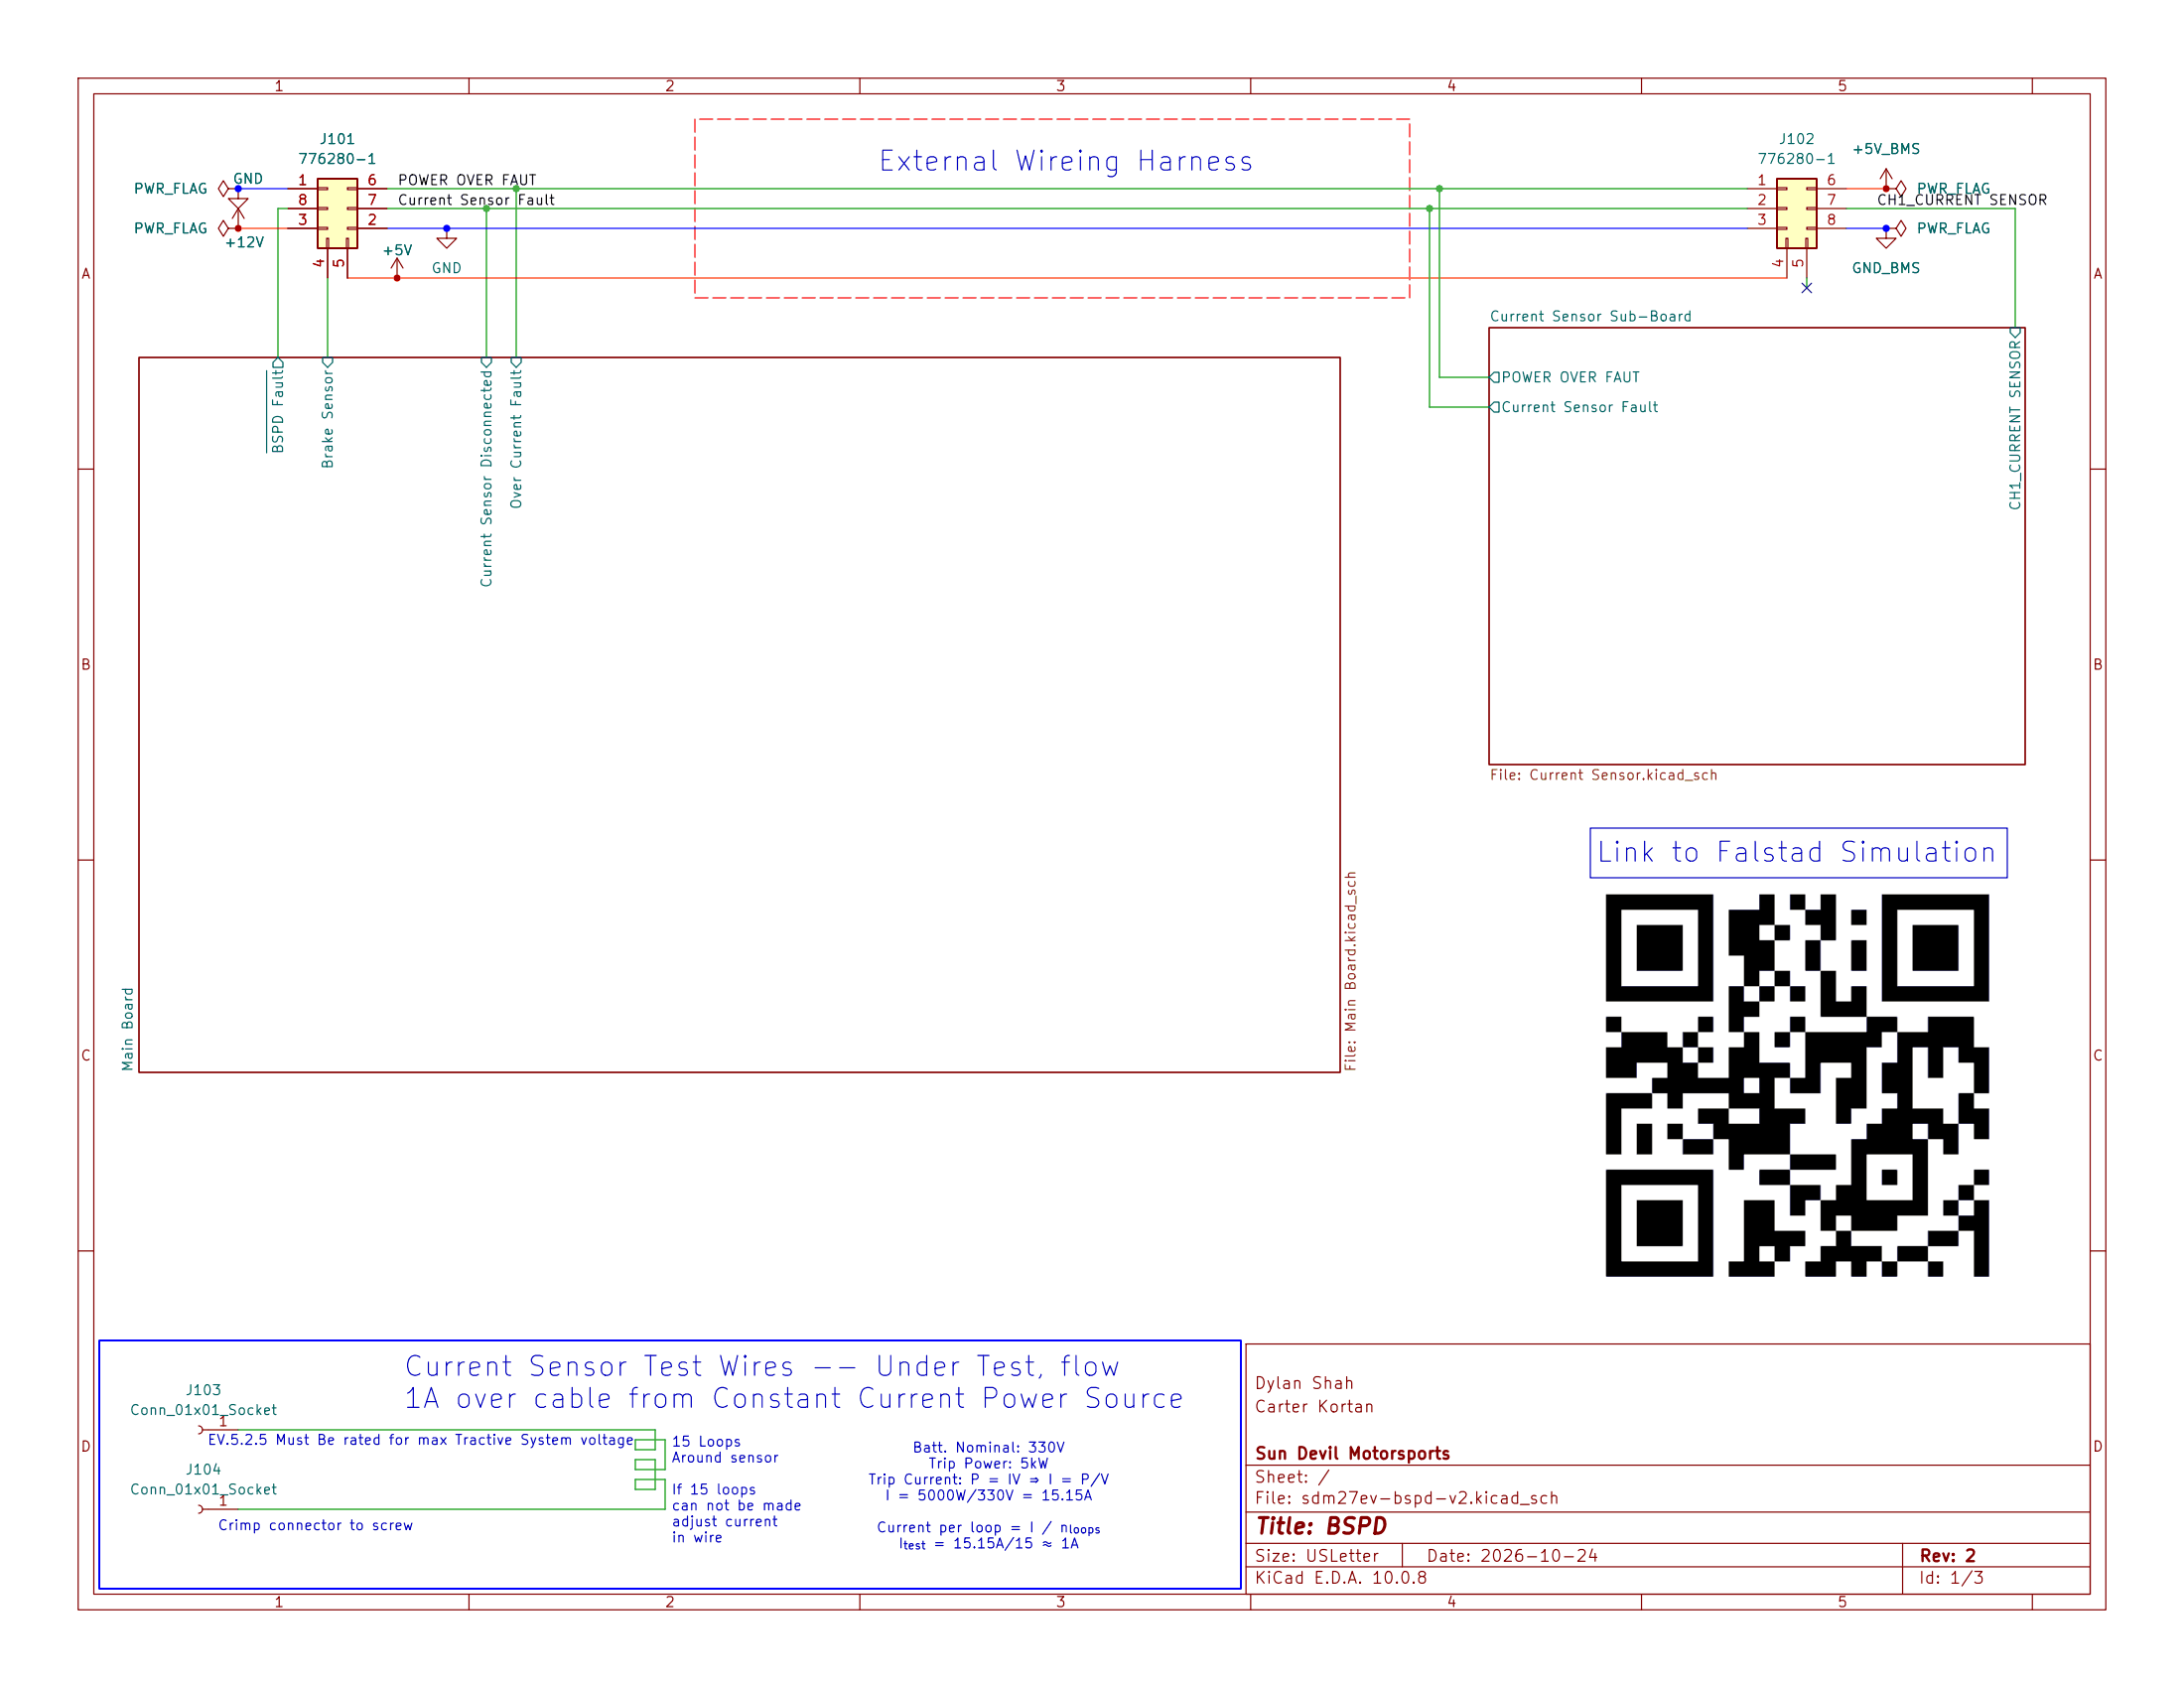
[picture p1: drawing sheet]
(kicad_sch
 (version 20260306)
 (generator "eeschema")
 (generator_version "10.0")
 (paper "USLetter")
 (title_block
  (title "BSPD")
  (date "2026-10-24")
  (rev "2")
  (company "Sun Devil Motorsports")
  (comment 2 "Carter Kortan")
  (comment 3 "Dylan Shah"))
 (lib_symbols
  (symbol "776280-1_1"
   (pin_names (hide yes)) (exclude_from_sim no) (in_bom yes) (on_board yes)
   (in_pos_files yes)
   (duplicate_pin_numbers_are_jumpers no)
   (property "Reference" "J101" (at 6.35 6.35 0) (show_name no) (do_not_autoplace no) (effects (font (size 1.27 1.27))))
   (property "Value" "776280-1" (at 6.35 3.81 0) (show_name no) (do_not_autoplace no) (effects (font (size 1.27 1.27))))
   (property "Footprint" "SDM_MiscFootprint:776280-1" (at 16.51 -94.92 0) (show_name no) (do_not_autoplace no) (hide yes) (effects (font (size 1.27 1.27)) (justify left top)))
   (property "Datasheet" "https://www.te.com/commerce/DocumentDelivery/DDEController?Action=srchrtrv&DocNm=1-1773979-2&DocType=Data%20Sheet&DocLang=English&PartCntxt=776280-1&DocFormat=pdf" (at 16.51 -194.92 0) (show_name no) (do_not_autoplace no) (hide yes) (effects (font (size 1.27 1.27)) (justify left top)))
   (property "Description" "Body Features: Primary Product Color Black | Connector & Keying Code 1 | Configuration Features: Number of Positions 8 | Number of Rows 3 | PCB Mount Orientation Right Angle | Contact Features: Contact Type Pin | Contact Current Rating (Max) 8 AMP | Contact Mating Area Plating Material Tin | Housing Features: Centerline (Pitch) .157 INCH | Centerline (Pitch) 4 MM | Industry Standards: UL Flammability Rating UL 94V-0 | Mechanical Attachment: Connector Mounting Type Board Mount | PCB Mount Alignment With | PC" (at -1.524 4.826 0) (show_name no) (do_not_autoplace no) (hide yes) (effects (font (size 1.27 1.27))))
   (property "Height" "" (at 16.51 -394.92 0) (show_name no) (do_not_autoplace no) (hide yes) (effects (font (size 1.27 1.27)) (justify left top)))
   (property "Mouser Part Number" "571-776280-1" (at 16.51 -494.92 0) (show_name no) (do_not_autoplace no) (hide yes) (effects (font (size 1.27 1.27)) (justify left top)))
   (property "Mouser Price/Stock" "https://www.mouser.co.uk/ProductDetail/TE-Connectivity/776280-1?qs=tLAa1RwIH6coumJMxuaTDA%3D%3D" (at 16.51 -594.92 0) (show_name no) (do_not_autoplace no) (hide yes) (effects (font (size 1.27 1.27)) (justify left top)))
   (property "Manufacturer_Name" "TE Connectivity" (at 16.51 -694.92 0) (show_name no) (do_not_autoplace no) (hide yes) (effects (font (size 1.27 1.27)) (justify left top)))
   (property "Manufacturer_Part_Number" "776280-1" (at 16.51 -794.92 0) (show_name no) (do_not_autoplace no) (hide yes) (effects (font (size 1.27 1.27)) (justify left top)))
   (symbol "776280-1_1_1_1"
    (rectangle (start 3.81 1.27) (end 8.89 -7.62) (stroke (width 0.254) (type solid)) (fill (type background)))
    (rectangle (start 3.81 0.127) (end 5.08 -0.127) (stroke (width 0.1524) (type default)) (fill (type none)))
    (rectangle (start 3.81 -2.413) (end 5.08 -2.667) (stroke (width 0.1524) (type default)) (fill (type none)))
    (rectangle (start 3.81 -4.953) (end 5.08 -5.207) (stroke (width 0.1524) (type default)) (fill (type none)))
    (rectangle (start 4.953 -6.35) (end 5.207 -7.62) (stroke (width 0.1524) (type default)) (fill (type none)))
    (rectangle (start 7.493 -6.35) (end 7.747 -7.62) (stroke (width 0.1524) (type default)) (fill (type none)))
    (rectangle (start 7.62 -4.953) (end 8.89 -5.207) (stroke (width 0.1524) (type default)) (fill (type none)))
    (rectangle (start 8.89 0.127) (end 7.62 -0.127) (stroke (width 0.1524) (type default)) (fill (type none)))
    (rectangle (start 8.89 -2.413) (end 7.62 -2.667) (stroke (width 0.1524) (type default)) (fill (type none)))
    (pin passive line (at 0 0 0) (length 3.81) (name "Pin_1" (effects (font (size 1.27 1.27)))) (number "1" (effects (font (size 1.27 1.27)))))
    (pin passive line (at 12.7 -5.08 180) (length 3.81) (name "Pin_8" (effects (font (size 1.27 1.27)))) (number "2" (effects (font (size 1.27 1.27)))))
    (pin passive line (at 0 -5.08 0) (length 3.81) (name "Pin_3" (effects (font (size 1.27 1.27)))) (number "3" (effects (font (size 1.27 1.27)))))
    (pin passive line (at 5.08 -11.43 90) (length 3.81) (name "Pin_4" (effects (font (size 1.27 1.27)))) (number "4" (effects (font (size 1.27 1.27)))))
    (pin passive line (at 7.62 -11.43 90) (length 3.81) (name "Pin_5" (effects (font (size 1.27 1.27)))) (number "5" (effects (font (size 1.27 1.27)))))
    (pin passive line (at 12.7 0 180) (length 3.81) (name "Pin_6" (effects (font (size 1.27 1.27)))) (number "6" (effects (font (size 1.27 1.27)))))
    (pin passive line (at 12.7 -2.54 180) (length 3.81) (name "Pin_7" (effects (font (size 1.27 1.27)))) (number "7" (effects (font (size 1.27 1.27)))))
    (pin passive line (at 0 -2.54 0) (length 3.81) (name "Pin_2" (effects (font (size 1.27 1.27)))) (number "8" (effects (font (size 1.27 1.27))))))
   (embedded_fonts no))
  (symbol "Connector:Conn_01x01_Socket"
   (pin_names
    (offset 1.016) (hide yes)) (exclude_from_sim no) (in_bom yes) (on_board yes)
   (in_pos_files yes)
   (duplicate_pin_numbers_are_jumpers no)
   (property "Reference" "J" (at 0 2.54 0) (show_name no) (do_not_autoplace no) (effects (font (size 1.27 1.27))))
   (property "Value" "Conn_01x01_Socket" (at 0 -2.54 0) (show_name no) (do_not_autoplace no) (effects (font (size 1.27 1.27))))
   (property "Footprint" "" (at 0 0 0) (show_name no) (do_not_autoplace no) (hide yes) (effects (font (size 1.27 1.27))))
   (property "Datasheet" "" (at 0 0 0) (show_name no) (do_not_autoplace no) (hide yes) (effects (font (size 1.27 1.27))))
   (property "Description" "Generic connector, single row, 01x01, script generated" (at 0 0 0) (show_name no) (do_not_autoplace no) (hide yes) (effects (font (size 1.27 1.27))))
   (property "ki_locked" "" (at 0 0 0) (show_name no) (do_not_autoplace no) (effects (font (size 1.27 1.27))))
   (symbol "Conn_01x01_Socket_1_1"
    (polyline (pts (xy -1.27 0) (xy -0.508 0)) (stroke (width 0.1524) (type default)) (fill (type none)))
    (arc (start 0 -0.508) (mid -0.5058 0) (end 0 0.508) (stroke (width 0.1524) (type default)) (fill (type none)))
    (pin passive line (at -5.08 0 0) (length 3.81) (name "Pin_1" (effects (font (size 1.27 1.27)))) (number "1" (effects (font (size 1.27 1.27))))))
   (embedded_fonts no))
  (symbol "SDM_MiscSymbol:776280-1"
   (pin_names (hide yes)) (exclude_from_sim no) (in_bom yes) (on_board yes)
   (in_pos_files yes)
   (duplicate_pin_numbers_are_jumpers no)
   (property "Reference" "J" (at 16.51 7.62 0) (show_name no) (do_not_autoplace no) (effects (font (size 1.27 1.27)) (justify left top)))
   (property "Value" "776280-1" (at 16.51 5.08 0) (show_name no) (do_not_autoplace no) (effects (font (size 1.27 1.27)) (justify left top)))
   (property "Footprint" "776280-1" (at 16.51 -94.92 0) (show_name no) (do_not_autoplace no) (hide yes) (effects (font (size 1.27 1.27)) (justify left top)))
   (property "Datasheet" "https://www.te.com/commerce/DocumentDelivery/DDEController?Action=srchrtrv&DocNm=1-1773979-2&DocType=Data%20Sheet&DocLang=English&PartCntxt=776280-1&DocFormat=pdf" (at 16.51 -194.92 0) (show_name no) (do_not_autoplace no) (hide yes) (effects (font (size 1.27 1.27)) (justify left top)))
   (property "Description" "Body Features: Primary Product Color Black | Connector & Keying Code 1 | Configuration Features: Number of Positions 8 | Number of Rows 3 | PCB Mount Orientation Right Angle | Contact Features: Contact Type Pin | Contact Current Rating (Max) 8 AMP | Contact Mating Area Plating Material Tin | Housing Features: Centerline (Pitch) .157 INCH | Centerline (Pitch) 4 MM | Industry Standards: UL Flammability Rating UL 94V-0 | Mechanical Attachment: Connector Mounting Type Board Mount | PCB Mount Alignment With | PC" (at -1.524 4.826 0) (show_name no) (do_not_autoplace no) (hide yes) (effects (font (size 1.27 1.27))))
   (property "Height" "" (at 16.51 -394.92 0) (show_name no) (do_not_autoplace no) (hide yes) (effects (font (size 1.27 1.27)) (justify left top)))
   (property "Mouser Part Number" "571-776280-1" (at 16.51 -494.92 0) (show_name no) (do_not_autoplace no) (hide yes) (effects (font (size 1.27 1.27)) (justify left top)))
   (property "Mouser Price/Stock" "https://www.mouser.co.uk/ProductDetail/TE-Connectivity/776280-1?qs=tLAa1RwIH6coumJMxuaTDA%3D%3D" (at 16.51 -594.92 0) (show_name no) (do_not_autoplace no) (hide yes) (effects (font (size 1.27 1.27)) (justify left top)))
   (property "Manufacturer_Name" "TE Connectivity" (at 16.51 -694.92 0) (show_name no) (do_not_autoplace no) (hide yes) (effects (font (size 1.27 1.27)) (justify left top)))
   (property "Manufacturer_Part_Number" "776280-1" (at 16.51 -794.92 0) (show_name no) (do_not_autoplace no) (hide yes) (effects (font (size 1.27 1.27)) (justify left top)))
   (symbol "776280-1_1_1"
    (rectangle (start 3.81 1.27) (end 8.89 -7.62) (stroke (width 0.254) (type solid)) (fill (type background)))
    (rectangle (start 3.81 0.127) (end 5.08 -0.127) (stroke (width 0.1524) (type default)) (fill (type none)))
    (rectangle (start 3.81 -2.413) (end 5.08 -2.667) (stroke (width 0.1524) (type default)) (fill (type none)))
    (rectangle (start 3.81 -4.953) (end 5.08 -5.207) (stroke (width 0.1524) (type default)) (fill (type none)))
    (rectangle (start 4.953 -6.35) (end 5.207 -7.62) (stroke (width 0.1524) (type default)) (fill (type none)))
    (rectangle (start 7.493 -6.35) (end 7.747 -7.62) (stroke (width 0.1524) (type default)) (fill (type none)))
    (rectangle (start 7.62 -4.953) (end 8.89 -5.207) (stroke (width 0.1524) (type default)) (fill (type none)))
    (rectangle (start 8.89 0.127) (end 7.62 -0.127) (stroke (width 0.1524) (type default)) (fill (type none)))
    (rectangle (start 8.89 -2.413) (end 7.62 -2.667) (stroke (width 0.1524) (type default)) (fill (type none)))
    (pin passive line (at 0 0 0) (length 3.81) (name "Pin_1" (effects (font (size 1.27 1.27)))) (number "1" (effects (font (size 1.27 1.27)))))
    (pin passive line (at 0 -2.54 0) (length 3.81) (name "Pin_2" (effects (font (size 1.27 1.27)))) (number "2" (effects (font (size 1.27 1.27)))))
    (pin passive line (at 0 -5.08 0) (length 3.81) (name "Pin_3" (effects (font (size 1.27 1.27)))) (number "3" (effects (font (size 1.27 1.27)))))
    (pin passive line (at 5.08 -11.43 90) (length 3.81) (name "Pin_4" (effects (font (size 1.27 1.27)))) (number "4" (effects (font (size 1.27 1.27)))))
    (pin passive line (at 7.62 -11.43 90) (length 3.81) (name "Pin_5" (effects (font (size 1.27 1.27)))) (number "5" (effects (font (size 1.27 1.27)))))
    (pin passive line (at 12.7 0 180) (length 3.81) (name "Pin_6" (effects (font (size 1.27 1.27)))) (number "6" (effects (font (size 1.27 1.27)))))
    (pin passive line (at 12.7 -2.54 180) (length 3.81) (name "Pin_7" (effects (font (size 1.27 1.27)))) (number "7" (effects (font (size 1.27 1.27)))))
    (pin passive line (at 12.7 -5.08 180) (length 3.81) (name "Pin_8" (effects (font (size 1.27 1.27)))) (number "8" (effects (font (size 1.27 1.27))))))
   (embedded_fonts no))
  (symbol "power:+12V"
   (power global)
   (pin_numbers (hide yes))
   (pin_names
    (offset 0) (hide yes)) (exclude_from_sim no) (in_bom yes) (on_board yes)
   (in_pos_files yes)
   (duplicate_pin_numbers_are_jumpers no)
   (property "Reference" "#PWR" (at 0 -3.81 0) (show_name no) (do_not_autoplace no) (hide yes) (effects (font (size 1.27 1.27))))
   (property "Value" "+12V" (at 0 3.556 0) (show_name no) (do_not_autoplace no) (effects (font (size 1.27 1.27))))
   (property "Footprint" "" (at 0 0 0) (show_name no) (do_not_autoplace no) (hide yes) (effects (font (size 1.27 1.27))))
   (property "Datasheet" "" (at 0 0 0) (show_name no) (do_not_autoplace no) (hide yes) (effects (font (size 1.27 1.27))))
   (property "Description" "Power symbol creates a global label with name \"+12V\"" (at 0 0 0) (show_name no) (do_not_autoplace no) (hide yes) (effects (font (size 1.27 1.27))))
   (symbol "+12V_0_1"
    (polyline (pts (xy -0.762 1.27) (xy 0 2.54)) (stroke (width 0) (type default)) (fill (type none)))
    (polyline (pts (xy 0 2.54) (xy 0.762 1.27)) (stroke (width 0) (type default)) (fill (type none)))
    (polyline (pts (xy 0 0) (xy 0 2.54)) (stroke (width 0) (type default)) (fill (type none))))
   (symbol "+12V_1_1"
    (pin power_in line (at 0 0 90) (length 0) (name "" (effects (font (size 1.27 1.27)))) (number "1" (effects (font (size 1.27 1.27))))))
   (embedded_fonts no))
  (symbol "power:+5V"
   (power global)
   (pin_numbers (hide yes))
   (pin_names
    (offset 0) (hide yes)) (exclude_from_sim no) (in_bom yes) (on_board yes)
   (in_pos_files yes)
   (duplicate_pin_numbers_are_jumpers no)
   (property "Reference" "#PWR" (at 0 -3.81 0) (show_name no) (do_not_autoplace no) (hide yes) (effects (font (size 1.27 1.27))))
   (property "Value" "+5V" (at 0 3.556 0) (show_name no) (do_not_autoplace no) (effects (font (size 1.27 1.27))))
   (property "Footprint" "" (at 0 0 0) (show_name no) (do_not_autoplace no) (hide yes) (effects (font (size 1.27 1.27))))
   (property "Datasheet" "" (at 0 0 0) (show_name no) (do_not_autoplace no) (hide yes) (effects (font (size 1.27 1.27))))
   (property "Description" "Power symbol creates a global label with name \"+5V\"" (at 0 0 0) (show_name no) (do_not_autoplace no) (hide yes) (effects (font (size 1.27 1.27))))
   (symbol "+5V_0_1"
    (polyline (pts (xy -0.762 1.27) (xy 0 2.54)) (stroke (width 0) (type default)) (fill (type none)))
    (polyline (pts (xy 0 2.54) (xy 0.762 1.27)) (stroke (width 0) (type default)) (fill (type none)))
    (polyline (pts (xy 0 0) (xy 0 2.54)) (stroke (width 0) (type default)) (fill (type none))))
   (symbol "+5V_1_1"
    (pin power_in line (at 0 0 90) (length 0) (name "" (effects (font (size 1.27 1.27)))) (number "1" (effects (font (size 1.27 1.27))))))
   (embedded_fonts no))
  (symbol "power:GND"
   (power global)
   (pin_numbers (hide yes))
   (pin_names
    (offset 0) (hide yes)) (exclude_from_sim no) (in_bom yes) (on_board yes)
   (in_pos_files yes)
   (duplicate_pin_numbers_are_jumpers no)
   (property "Reference" "#PWR" (at 0 -6.35 0) (show_name no) (do_not_autoplace no) (hide yes) (effects (font (size 1.27 1.27))))
   (property "Value" "GND" (at 0 -3.81 0) (show_name no) (do_not_autoplace no) (effects (font (size 1.27 1.27))))
   (property "Footprint" "" (at 0 0 0) (show_name no) (do_not_autoplace no) (hide yes) (effects (font (size 1.27 1.27))))
   (property "Datasheet" "" (at 0 0 0) (show_name no) (do_not_autoplace no) (hide yes) (effects (font (size 1.27 1.27))))
   (property "Description" "Power symbol creates a global label with name \"GND\" , ground" (at 0 0 0) (show_name no) (do_not_autoplace no) (hide yes) (effects (font (size 1.27 1.27))))
   (symbol "GND_0_1"
    (polyline (pts (xy 0 0) (xy 0 -1.27) (xy 1.27 -1.27) (xy 0 -2.54) (xy -1.27 -1.27) (xy 0 -1.27)) (stroke (width 0) (type default)) (fill (type none))))
   (symbol "GND_1_1"
    (pin power_in line (at 0 0 270) (length 0) (name "" (effects (font (size 1.27 1.27)))) (number "1" (effects (font (size 1.27 1.27))))))
   (embedded_fonts no))
  (symbol "power:GND1"
   (power global)
   (pin_numbers (hide yes))
   (pin_names
    (offset 0) (hide yes)) (exclude_from_sim no) (in_bom yes) (on_board yes)
   (in_pos_files yes)
   (duplicate_pin_numbers_are_jumpers no)
   (property "Reference" "#PWR" (at 0 -6.35 0) (show_name no) (do_not_autoplace no) (hide yes) (effects (font (size 1.27 1.27))))
   (property "Value" "GND1" (at 0 -3.81 0) (show_name no) (do_not_autoplace no) (effects (font (size 1.27 1.27))))
   (property "Footprint" "" (at 0 0 0) (show_name no) (do_not_autoplace no) (hide yes) (effects (font (size 1.27 1.27))))
   (property "Datasheet" "" (at 0 0 0) (show_name no) (do_not_autoplace no) (hide yes) (effects (font (size 1.27 1.27))))
   (property "Description" "Power symbol creates a global label with name \"GND1\" , ground" (at 0 0 0) (show_name no) (do_not_autoplace no) (hide yes) (effects (font (size 1.27 1.27))))
   (symbol "GND1_0_1"
    (polyline (pts (xy 0 0) (xy 0 -1.27) (xy 1.27 -1.27) (xy 0 -2.54) (xy -1.27 -1.27) (xy 0 -1.27)) (stroke (width 0) (type default)) (fill (type none))))
   (symbol "GND1_1_1"
    (pin power_in line (at 0 0 270) (length 0) (name "" (effects (font (size 1.27 1.27)))) (number "1" (effects (font (size 1.27 1.27))))))
   (embedded_fonts no))
  (symbol "power:PWR_FLAG"
   (power global)
   (pin_numbers (hide yes))
   (pin_names
    (offset 0) (hide yes)) (exclude_from_sim no) (in_bom yes) (on_board yes)
   (in_pos_files yes)
   (duplicate_pin_numbers_are_jumpers no)
   (property "Reference" "#FLG" (at 0 1.905 0) (show_name no) (do_not_autoplace no) (hide yes) (effects (font (size 1.27 1.27))))
   (property "Value" "PWR_FLAG" (at 0 3.81 0) (show_name no) (do_not_autoplace no) (effects (font (size 1.27 1.27))))
   (property "Footprint" "" (at 0 0 0) (show_name no) (do_not_autoplace no) (hide yes) (effects (font (size 1.27 1.27))))
   (property "Datasheet" "" (at 0 0 0) (show_name no) (do_not_autoplace no) (hide yes) (effects (font (size 1.27 1.27))))
   (property "Description" "Special symbol for telling ERC where power comes from" (at 0 0 0) (show_name no) (do_not_autoplace no) (hide yes) (effects (font (size 1.27 1.27))))
   (symbol "PWR_FLAG_0_0"
    (pin power_out line (at 0 0 90) (length 0) (name "" (effects (font (size 1.27 1.27)))) (number "1" (effects (font (size 1.27 1.27))))))
   (symbol "PWR_FLAG_0_1"
    (polyline (pts (xy 0 0) (xy 0 1.27) (xy -1.016 1.905) (xy 0 2.54) (xy 1.016 1.905) (xy 0 1.27)) (stroke (width 0) (type default)) (fill (type none))))
   (embedded_fonts no)))
 (rectangle
  (start 12.7 171.45)
  (end 158.75 203.2)
  (stroke (width 0.254) (type default) (color 0 0 255 1))
  (fill (type none)))
 (rectangle
  (start 203.454 105.918)
  (end 256.794 112.268)
  (stroke (width 0) (type default))
  (fill (type none)))
 (text "External Wireing Harness"
  (exclude_from_sim no)
  (at 136.398 20.828 0)
  (effects (font (size 2.54 2.54))))
 (text "Batt. Nominal: 330V\nTrip Power: 5kW\nTrip Current: P = IV ⇒ I = P/V\nI = 5000W/330V = 15.15A\n\nCurrent per loop = I / n_{loops}\nI_{test} = 15.15A/15 ≈ 1A\n"
  (exclude_from_sim no)
  (at 126.492 191.516 0)
  (effects (font (size 1.27 1.27))))
 (text "15 Loops\nAround sensor\n\nIf 15 loops\ncan not be made\nadjust current \nin wire"
  (exclude_from_sim no)
  (at 85.852 190.754 0)
  (effects (font (size 1.27 1.27)) (justify left)))
 (text "Crimp connector to screw"
  (exclude_from_sim no)
  (at 40.386 195.326 0)
  (effects (font (size 1.27 1.27))))
 (text "EV.5.2.5 Must Be rated for max Tractive System voltage"
  (exclude_from_sim no)
  (at 53.848 184.404 0)
  (effects (font (size 1.27 1.27))))
 (text "Current Sensor Test Wires -- Under Test, flow \n1A over cable from Constant Current Power Source"
  (exclude_from_sim no)
  (at 51.562 177.038 0)
  (effects (font (size 2.54 2.54)) (justify left)))
 (text "Link to Falstad Simulation"
  (exclude_from_sim no)
  (at 229.87 109.22 0)
  (effects (font (size 2.54 2.54))
   (href "https://links.dylan-shah.com/sdm-bspd-falstad")))
 (junction
  (at 241.3 29.21)
  (diameter 0)
  (color 0 0 0 0))
 (junction
  (at 62.23 26.67)
  (diameter 0)
  (color 0 0 0 0))
 (junction
  (at 184.15 24.13)
  (diameter 0)
  (color 0 0 0 0))
 (junction
  (at 182.88 26.67)
  (diameter 0)
  (color 0 0 0 0))
 (junction
  (at 50.8 35.56)
  (diameter 0)
  (color 0 0 0 0))
 (junction
  (at 57.15 29.21)
  (diameter 0)
  (color 0 0 0 0))
 (junction
  (at 66.04 24.13)
  (diameter 0)
  (color 0 0 0 0))
 (junction
  (at 241.3 24.13)
  (diameter 0)
  (color 0 0 0 0))
 (junction
  (at 30.48 24.13)
  (diameter 0)
  (color 0 0 0 0))
 (junction
  (at 30.48 29.21)
  (diameter 0)
  (color 0 0 0 0))
 (no_connect
  (at 231.14 36.83))
 (wire
  (pts (xy 49.53 24.13) (xy 66.04 24.13))
  (stroke (width 0) (type default)))
 (wire
  (pts (xy 190.5 52.07) (xy 182.88 52.07))
  (stroke (width 0) (type default)))
 (wire
  (pts (xy 30.48 24.13) (xy 36.83 24.13))
  (stroke (width 0) (type default)))
 (wire
  (pts (xy 182.88 26.67) (xy 223.52 26.67))
  (stroke (width 0) (type default)))
 (wire
  (pts (xy 81.28 185.42) (xy 81.28 184.15))
  (stroke (width 0) (type default)))
 (wire
  (pts (xy 50.8 35.56) (xy 228.6 35.56))
  (stroke (width 0) (type default)))
 (wire
  (pts (xy 66.04 24.13) (xy 66.04 45.72))
  (stroke (width 0) (type default)))
 (wire
  (pts (xy 35.56 45.72) (xy 35.56 26.67))
  (stroke (width 0) (type default)))
 (wire
  (pts (xy 184.15 48.26) (xy 184.15 24.13))
  (stroke (width 0) (type default)))
 (wire
  (pts (xy 236.22 26.67) (xy 257.81 26.67))
  (stroke (width 0) (type default)))
 (wire
  (pts (xy 85.09 189.23) (xy 85.09 193.04))
  (stroke (width 0) (type default)))
 (wire
  (pts (xy 81.28 184.15) (xy 85.09 184.15))
  (stroke (width 0) (type default)))
 (wire
  (pts (xy 236.22 24.13) (xy 241.3 24.13))
  (stroke (width 0) (type default)))
 (wire
  (pts (xy 83.82 190.5) (xy 81.28 190.5))
  (stroke (width 0) (type default)))
 (wire
  (pts (xy 30.48 29.21) (xy 36.83 29.21))
  (stroke (width 0) (type default)))
 (wire
  (pts (xy 85.09 184.15) (xy 85.09 187.96))
  (stroke (width 0) (type default)))
 (wire
  (pts (xy 81.28 186.69) (xy 83.82 186.69))
  (stroke (width 0) (type default)))
 (wire
  (pts (xy 182.88 52.07) (xy 182.88 26.67))
  (stroke (width 0) (type default)))
 (wire
  (pts (xy 85.09 187.96) (xy 81.28 187.96))
  (stroke (width 0) (type default)))
 (wire
  (pts (xy 49.53 26.67) (xy 62.23 26.67))
  (stroke (width 0) (type default)))
 (wire
  (pts (xy 190.5 48.26) (xy 184.15 48.26))
  (stroke (width 0) (type default)))
 (wire
  (pts (xy 62.23 26.67) (xy 62.23 45.72))
  (stroke (width 0) (type default)))
 (wire
  (pts (xy 35.56 26.67) (xy 36.83 26.67))
  (stroke (width 0) (type default)))
 (wire
  (pts (xy 66.04 24.13) (xy 184.15 24.13))
  (stroke (width 0) (type default)))
 (wire
  (pts (xy 184.15 24.13) (xy 223.52 24.13))
  (stroke (width 0) (type default)))
 (wire
  (pts (xy 83.82 182.88) (xy 83.82 185.42))
  (stroke (width 0) (type default)))
 (wire
  (pts (xy 44.45 35.56) (xy 50.8 35.56))
  (stroke (width 0) (type default)))
 (wire
  (pts (xy 57.15 29.21) (xy 223.52 29.21))
  (stroke (width 0) (type default)))
 (wire
  (pts (xy 30.48 182.88) (xy 83.82 182.88))
  (stroke (width 0) (type default)))
 (wire
  (pts (xy 83.82 185.42) (xy 81.28 185.42))
  (stroke (width 0) (type default)))
 (wire
  (pts (xy 231.14 36.83) (xy 231.14 35.56))
  (stroke (width 0) (type default)))
 (wire
  (pts (xy 81.28 189.23) (xy 85.09 189.23))
  (stroke (width 0) (type default)))
 (wire
  (pts (xy 81.28 190.5) (xy 81.28 189.23))
  (stroke (width 0) (type default)))
 (wire
  (pts (xy 41.91 35.56) (xy 41.91 45.72))
  (stroke (width 0) (type default)))
 (wire
  (pts (xy 62.23 26.67) (xy 182.88 26.67))
  (stroke (width 0) (type default)))
 (wire
  (pts (xy 257.81 41.91) (xy 257.81 26.67))
  (stroke (width 0) (type default)))
 (wire
  (pts (xy 85.09 193.04) (xy 30.48 193.04))
  (stroke (width 0) (type default)))
 (wire
  (pts (xy 236.22 29.21) (xy 241.3 29.21))
  (stroke (width 0) (type default)))
 (wire
  (pts (xy 49.53 29.21) (xy 57.15 29.21))
  (stroke (width 0) (type default)))
 (wire
  (pts (xy 81.28 187.96) (xy 81.28 186.69))
  (stroke (width 0) (type default)))
 (wire
  (pts (xy 83.82 186.69) (xy 83.82 190.5))
  (stroke (width 0) (type default)))
 (image
  (at 230.124 138.938)
  (scale 2.1)
  (data))
 (label "Current Sensor Fault"
  (at 50.8 26.67 0)
  (effects (font (size 1.27 1.27)) (justify left bottom)))
 (label "POWER OVER FAUT"
  (at 50.8 24.13 0)
  (effects (font (size 1.27 1.27)) (justify left bottom)))
 (label "CH1_CURRENT SENSOR"
  (at 240.03 26.67 0)
  (effects (font (size 1.27 1.27)) (justify left bottom)))
 (rule_area
  (exclude_from_sim no)
  (in_bom yes)
  (on_board yes)
  (dnp no)
  (polyline (pts (xy 88.9 15.24) (xy 88.9 38.1) (xy 180.34 38.1) (xy 180.34 15.24)) (stroke (width 0) (type dash)) (fill (type none))))
 (symbol
  (lib_id "power:GND")
  (at 57.15 29.21 0)
  (unit 1)
  (body_style 1)
  (exclude_from_sim no)
  (in_bom yes)
  (on_board yes)
  (in_pos_files yes)
  (dnp no)
  (fields_autoplaced yes)
  (property "Reference" "#PWR0104" (at 57.15 35.56 0) (hide yes) (show_name no) (do_not_autoplace no) (effects (font (size 1.27 1.27))))
  (property "Value" "GND" (at 57.15 34.29 0) (show_name no) (do_not_autoplace no) (effects (font (size 1.27 1.27))))
  (property "Footprint" "" (at 57.15 29.21 0) (hide yes) (show_name no) (do_not_autoplace no) (effects (font (size 1.27 1.27))))
  (property "Datasheet" "" (at 57.15 29.21 0) (hide yes) (show_name no) (do_not_autoplace no) (effects (font (size 1.27 1.27))))
  (property "Description" "Power symbol creates a global label with name \"GND\" , ground" (at 57.15 29.21 0) (hide yes) (show_name no) (do_not_autoplace no) (effects (font (size 1.27 1.27))))
  (pin "1"))
 (symbol
  (lib_id "Connector:Conn_01x01_Socket")
  (at 25.4 182.88 180)
  (unit 1)
  (body_style 1)
  (exclude_from_sim no)
  (in_bom yes)
  (on_board no)
  (in_pos_files yes)
  (dnp no)
  (fields_autoplaced yes)
  (property "Reference" "J103" (at 26.035 177.8 0) (show_name no) (do_not_autoplace no) (effects (font (size 1.27 1.27))))
  (property "Value" "Conn_01x01_Socket" (at 26.035 180.34 0) (show_name no) (do_not_autoplace no) (effects (font (size 1.27 1.27))))
  (property "Footprint" "" (at 25.4 182.88 0) (hide yes) (show_name no) (do_not_autoplace no) (effects (font (size 1.27 1.27))))
  (property "Datasheet" "https://www.digikey.com/en/products/detail/pomona-electronics/72930-6/1196365" (at 25.4 182.88 0) (hide yes) (show_name no) (do_not_autoplace no) (effects (font (size 1.27 1.27))))
  (property "Description" "Generic connector, single row, 01x01, script generated" (at 25.4 182.88 0) (hide yes) (show_name no) (do_not_autoplace no) (effects (font (size 1.27 1.27))))
  (pin "1"))
 (symbol
  (lib_id "power:PWR_FLAG")
  (at 241.3 24.13 270)
  (unit 1)
  (body_style 1)
  (exclude_from_sim no)
  (in_bom yes)
  (on_board yes)
  (in_pos_files yes)
  (dnp no)
  (fields_autoplaced yes)
  (property "Reference" "#FLG0102" (at 243.205 24.13 0) (hide yes) (show_name no) (do_not_autoplace no) (effects (font (size 1.27 1.27))))
  (property "Value" "PWR_FLAG" (at 245.11 24.1299 90) (show_name no) (do_not_autoplace no) (effects (font (size 1.27 1.27)) (justify left)))
  (property "Footprint" "" (at 241.3 24.13 0) (hide yes) (show_name no) (do_not_autoplace no) (effects (font (size 1.27 1.27))))
  (property "Datasheet" "" (at 241.3 24.13 0) (hide yes) (show_name no) (do_not_autoplace no) (effects (font (size 1.27 1.27))))
  (property "Description" "Special symbol for telling ERC where power comes from" (at 241.3 24.13 0) (hide yes) (show_name no) (do_not_autoplace no) (effects (font (size 1.27 1.27))))
  (pin "1"))
 (symbol
  (lib_id "power:GND")
  (at 30.48 24.13 0)
  (unit 1)
  (body_style 1)
  (exclude_from_sim no)
  (in_bom yes)
  (on_board yes)
  (in_pos_files yes)
  (dnp no)
  (property "Reference" "#PWR0103" (at 30.48 30.48 0) (hide yes) (show_name no) (do_not_autoplace no) (effects (font (size 1.27 1.27))))
  (property "Value" "GND" (at 31.75 22.86 0) (show_name no) (do_not_autoplace no) (effects (font (size 1.27 1.27))))
  (property "Footprint" "" (at 30.48 24.13 0) (hide yes) (show_name no) (do_not_autoplace no) (effects (font (size 1.27 1.27))))
  (property "Datasheet" "" (at 30.48 24.13 0) (hide yes) (show_name no) (do_not_autoplace no) (effects (font (size 1.27 1.27))))
  (property "Description" "Power symbol creates a global label with name \"GND\" , ground" (at 30.48 24.13 0) (hide yes) (show_name no) (do_not_autoplace no) (effects (font (size 1.27 1.27))))
  (pin "1"))
 (symbol
  (lib_id "power:PWR_FLAG")
  (at 241.3 29.21 270)
  (unit 1)
  (body_style 1)
  (exclude_from_sim no)
  (in_bom yes)
  (on_board yes)
  (in_pos_files yes)
  (dnp no)
  (fields_autoplaced yes)
  (property "Reference" "#FLG0104" (at 243.205 29.21 0) (hide yes) (show_name no) (do_not_autoplace no) (effects (font (size 1.27 1.27))))
  (property "Value" "PWR_FLAG" (at 245.11 29.2099 90) (show_name no) (do_not_autoplace no) (effects (font (size 1.27 1.27)) (justify left)))
  (property "Footprint" "" (at 241.3 29.21 0) (hide yes) (show_name no) (do_not_autoplace no) (effects (font (size 1.27 1.27))))
  (property "Datasheet" "" (at 241.3 29.21 0) (hide yes) (show_name no) (do_not_autoplace no) (effects (font (size 1.27 1.27))))
  (property "Description" "Special symbol for telling ERC where power comes from" (at 241.3 29.21 0) (hide yes) (show_name no) (do_not_autoplace no) (effects (font (size 1.27 1.27))))
  (pin "1"))
 (symbol
  (lib_id "power:PWR_FLAG")
  (at 30.48 29.21 90)
  (unit 1)
  (body_style 1)
  (exclude_from_sim no)
  (in_bom yes)
  (on_board yes)
  (in_pos_files yes)
  (dnp no)
  (fields_autoplaced yes)
  (property "Reference" "#FLG0101" (at 28.575 29.21 0) (hide yes) (show_name no) (do_not_autoplace no) (effects (font (size 1.27 1.27))))
  (property "Value" "PWR_FLAG" (at 26.67 29.2099 90) (show_name no) (do_not_autoplace no) (effects (font (size 1.27 1.27)) (justify left)))
  (property "Footprint" "" (at 30.48 29.21 0) (hide yes) (show_name no) (do_not_autoplace no) (effects (font (size 1.27 1.27))))
  (property "Datasheet" "" (at 30.48 29.21 0) (hide yes) (show_name no) (do_not_autoplace no) (effects (font (size 1.27 1.27))))
  (property "Description" "Special symbol for telling ERC where power comes from" (at 30.48 29.21 0) (hide yes) (show_name no) (do_not_autoplace no) (effects (font (size 1.27 1.27))))
  (pin "1"))
 (symbol
  (lib_id "power:PWR_FLAG")
  (at 30.48 24.13 90)
  (unit 1)
  (body_style 1)
  (exclude_from_sim no)
  (in_bom yes)
  (on_board yes)
  (in_pos_files yes)
  (dnp no)
  (fields_autoplaced yes)
  (property "Reference" "#FLG0103" (at 28.575 24.13 0) (hide yes) (show_name no) (do_not_autoplace no) (effects (font (size 1.27 1.27))))
  (property "Value" "PWR_FLAG" (at 26.67 24.1299 90) (show_name no) (do_not_autoplace no) (effects (font (size 1.27 1.27)) (justify left)))
  (property "Footprint" "" (at 30.48 24.13 0) (hide yes) (show_name no) (do_not_autoplace no) (effects (font (size 1.27 1.27))))
  (property "Datasheet" "" (at 30.48 24.13 0) (hide yes) (show_name no) (do_not_autoplace no) (effects (font (size 1.27 1.27))))
  (property "Description" "Special symbol for telling ERC where power comes from" (at 30.48 24.13 0) (hide yes) (show_name no) (do_not_autoplace no) (effects (font (size 1.27 1.27))))
  (pin "1"))
 (symbol
  (lib_id "power:GND1")
  (at 241.3 29.21 0)
  (unit 1)
  (body_style 1)
  (exclude_from_sim no)
  (in_bom yes)
  (on_board yes)
  (in_pos_files yes)
  (dnp no)
  (fields_autoplaced yes)
  (property "Reference" "#PWR0105" (at 241.3 35.56 0) (hide yes) (show_name no) (do_not_autoplace no) (effects (font (size 1.27 1.27))))
  (property "Value" "GND_BMS" (at 241.3 34.29 0) (show_name no) (do_not_autoplace no) (effects (font (size 1.27 1.27))))
  (property "Footprint" "" (at 241.3 29.21 0) (hide yes) (show_name no) (do_not_autoplace no) (effects (font (size 1.27 1.27))))
  (property "Datasheet" "" (at 241.3 29.21 0) (hide yes) (show_name no) (do_not_autoplace no) (effects (font (size 1.27 1.27))))
  (property "Description" "Power symbol creates a global label with name \"GND1\" , ground" (at 241.3 29.21 0) (hide yes) (show_name no) (do_not_autoplace no) (effects (font (size 1.27 1.27))))
  (pin "1"))
 (symbol
  (lib_id "power:+5V")
  (at 241.3 24.13 0)
  (unit 1)
  (body_style 1)
  (exclude_from_sim no)
  (in_bom yes)
  (on_board yes)
  (in_pos_files yes)
  (dnp no)
  (fields_autoplaced yes)
  (property "Reference" "#PWR0102" (at 241.3 27.94 0) (hide yes) (show_name no) (do_not_autoplace no) (effects (font (size 1.27 1.27))))
  (property "Value" "+5V_BMS" (at 241.3 19.05 0) (show_name no) (do_not_autoplace no) (effects (font (size 1.27 1.27))))
  (property "Footprint" "" (at 241.3 24.13 0) (hide yes) (show_name no) (do_not_autoplace no) (effects (font (size 1.27 1.27))))
  (property "Datasheet" "" (at 241.3 24.13 0) (hide yes) (show_name no) (do_not_autoplace no) (effects (font (size 1.27 1.27))))
  (property "Description" "Power symbol creates a global label with name \"+5V\"" (at 241.3 24.13 0) (hide yes) (show_name no) (do_not_autoplace no) (effects (font (size 1.27 1.27))))
  (pin "1"))
 (symbol
  (lib_name "776280-1_1")
  (lib_id "SDM_MiscSymbol:776280-1")
  (at 36.83 24.13 0)
  (unit 1)
  (body_style 1)
  (exclude_from_sim no)
  (in_bom yes)
  (on_board yes)
  (in_pos_files yes)
  (dnp no)
  (fields_autoplaced yes)
  (property "Reference" "J101" (at 43.18 17.78 0) (show_name no) (do_not_autoplace no) (effects (font (size 1.27 1.27))))
  (property "Value" "776280-1" (at 43.18 20.32 0) (show_name no) (do_not_autoplace no) (effects (font (size 1.27 1.27))))
  (property "Footprint" "SDM_MiscFootprint:776280-1" (at 53.34 119.05 0) (hide yes) (show_name no) (do_not_autoplace no) (effects (font (size 1.27 1.27)) (justify left top)))
  (property "Datasheet" "https://www.te.com/commerce/DocumentDelivery/DDEController?Action=srchrtrv&DocNm=1-1773979-2&DocType=Data%20Sheet&DocLang=English&PartCntxt=776280-1&DocFormat=pdf" (at 53.34 219.05 0) (hide yes) (show_name no) (do_not_autoplace no) (effects (font (size 1.27 1.27)) (justify left top)))
  (property "Description" "Body Features: Primary Product Color Black | Connector & Keying Code 1 | Configuration Features: Number of Positions 8 | Number of Rows 3 | PCB Mount Orientation Right Angle | Contact Features: Contact Type Pin | Contact Current Rating (Max) 8 AMP | Contact Mating Area Plating Material Tin | Housing Features: Centerline (Pitch) .157 INCH | Centerline (Pitch) 4 MM | Industry Standards: UL Flammability Rating UL 94V-0 | Mechanical Attachment: Connector Mounting Type Board Mount | PCB Mount Alignment With | PC" (at 35.306 19.304 0) (hide yes) (show_name no) (do_not_autoplace no) (effects (font (size 1.27 1.27))))
  (property "Height" "" (at 53.34 419.05 0) (hide yes) (show_name no) (do_not_autoplace no) (effects (font (size 1.27 1.27)) (justify left top)))
  (property "Mouser Part Number" "571-776280-1" (at 53.34 519.05 0) (hide yes) (show_name no) (do_not_autoplace no) (effects (font (size 1.27 1.27)) (justify left top)))
  (property "Mouser Price/Stock" "https://www.mouser.co.uk/ProductDetail/TE-Connectivity/776280-1?qs=tLAa1RwIH6coumJMxuaTDA%3D%3D" (at 53.34 619.05 0) (hide yes) (show_name no) (do_not_autoplace no) (effects (font (size 1.27 1.27)) (justify left top)))
  (property "Manufacturer_Name" "TE Connectivity" (at 53.34 719.05 0) (hide yes) (show_name no) (do_not_autoplace no) (effects (font (size 1.27 1.27)) (justify left top)))
  (property "Manufacturer_Part_Number" "776280-1" (at 53.34 819.05 0) (hide yes) (show_name no) (do_not_autoplace no) (effects (font (size 1.27 1.27)) (justify left top)))
  (pin "7")
  (pin "8")
  (pin "6")
  (pin "5")
  (pin "4")
  (pin "3")
  (pin "2")
  (pin "1"))
 (symbol
  (lib_id "Connector:Conn_01x01_Socket")
  (at 25.4 193.04 180)
  (unit 1)
  (body_style 1)
  (exclude_from_sim no)
  (in_bom yes)
  (on_board no)
  (in_pos_files yes)
  (dnp no)
  (fields_autoplaced yes)
  (property "Reference" "J104" (at 26.035 187.96 0) (show_name no) (do_not_autoplace no) (effects (font (size 1.27 1.27))))
  (property "Value" "Conn_01x01_Socket" (at 26.035 190.5 0) (show_name no) (do_not_autoplace no) (effects (font (size 1.27 1.27))))
  (property "Footprint" "" (at 25.4 193.04 0) (hide yes) (show_name no) (do_not_autoplace no) (effects (font (size 1.27 1.27))))
  (property "Datasheet" "https://www.digikey.com/en/products/detail/pomona-electronics/72930-6/1196365" (at 25.4 193.04 0) (hide yes) (show_name no) (do_not_autoplace no) (effects (font (size 1.27 1.27))))
  (property "Description" "Generic connector, single row, 01x01, script generated" (at 25.4 193.04 0) (hide yes) (show_name no) (do_not_autoplace no) (effects (font (size 1.27 1.27))))
  (pin "1"))
 (symbol
  (lib_id "SDM_MiscSymbol:776280-1")
  (at 223.52 24.13 0)
  (unit 1)
  (body_style 1)
  (exclude_from_sim no)
  (in_bom yes)
  (on_board yes)
  (in_pos_files yes)
  (dnp no)
  (fields_autoplaced yes)
  (property "Reference" "J102" (at 229.87 17.78 0) (show_name no) (do_not_autoplace no) (effects (font (size 1.27 1.27))))
  (property "Value" "776280-1" (at 229.87 20.32 0) (show_name no) (do_not_autoplace no) (effects (font (size 1.27 1.27))))
  (property "Footprint" "SDM_MiscFootprint:776280-1" (at 240.03 119.05 0) (hide yes) (show_name no) (do_not_autoplace no) (effects (font (size 1.27 1.27)) (justify left top)))
  (property "Datasheet" "https://www.te.com/commerce/DocumentDelivery/DDEController?Action=srchrtrv&DocNm=1-1773979-2&DocType=Data%20Sheet&DocLang=English&PartCntxt=776280-1&DocFormat=pdf" (at 240.03 219.05 0) (hide yes) (show_name no) (do_not_autoplace no) (effects (font (size 1.27 1.27)) (justify left top)))
  (property "Description" "Body Features: Primary Product Color Black | Connector & Keying Code 1 | Configuration Features: Number of Positions 8 | Number of Rows 3 | PCB Mount Orientation Right Angle | Contact Features: Contact Type Pin | Contact Current Rating (Max) 8 AMP | Contact Mating Area Plating Material Tin | Housing Features: Centerline (Pitch) .157 INCH | Centerline (Pitch) 4 MM | Industry Standards: UL Flammability Rating UL 94V-0 | Mechanical Attachment: Connector Mounting Type Board Mount | PCB Mount Alignment With | PC" (at 221.996 19.304 0) (hide yes) (show_name no) (do_not_autoplace no) (effects (font (size 1.27 1.27))))
  (property "Height" "" (at 240.03 419.05 0) (hide yes) (show_name no) (do_not_autoplace no) (effects (font (size 1.27 1.27)) (justify left top)))
  (property "Mouser Part Number" "571-776280-1" (at 240.03 519.05 0) (hide yes) (show_name no) (do_not_autoplace no) (effects (font (size 1.27 1.27)) (justify left top)))
  (property "Mouser Price/Stock" "https://www.mouser.co.uk/ProductDetail/TE-Connectivity/776280-1?qs=tLAa1RwIH6coumJMxuaTDA%3D%3D" (at 240.03 619.05 0) (hide yes) (show_name no) (do_not_autoplace no) (effects (font (size 1.27 1.27)) (justify left top)))
  (property "Manufacturer_Name" "TE Connectivity" (at 240.03 719.05 0) (hide yes) (show_name no) (do_not_autoplace no) (effects (font (size 1.27 1.27)) (justify left top)))
  (property "Manufacturer_Part_Number" "776280-1" (at 240.03 819.05 0) (hide yes) (show_name no) (do_not_autoplace no) (effects (font (size 1.27 1.27)) (justify left top)))
  (pin "7")
  (pin "8")
  (pin "6")
  (pin "5")
  (pin "4")
  (pin "3")
  (pin "2")
  (pin "1"))
 (symbol
  (lib_id "power:+12V")
  (at 30.48 29.21 0)
  (unit 1)
  (body_style 1)
  (exclude_from_sim no)
  (in_bom yes)
  (on_board yes)
  (in_pos_files yes)
  (dnp no)
  (property "Reference" "#PWR0101" (at 30.48 33.02 0) (hide yes) (show_name no) (do_not_autoplace no) (effects (font (size 1.27 1.27))))
  (property "Value" "+12V" (at 31.242 30.988 0) (show_name no) (do_not_autoplace no) (effects (font (size 1.27 1.27))))
  (property "Footprint" "" (at 30.48 29.21 0) (hide yes) (show_name no) (do_not_autoplace no) (effects (font (size 1.27 1.27))))
  (property "Datasheet" "" (at 30.48 29.21 0) (hide yes) (show_name no) (do_not_autoplace no) (effects (font (size 1.27 1.27))))
  (property "Description" "Power symbol creates a global label with name \"+12V\"" (at 30.48 29.21 0) (hide yes) (show_name no) (do_not_autoplace no) (effects (font (size 1.27 1.27))))
  (pin "1"))
 (symbol
  (lib_id "power:+5V")
  (at 50.8 35.56 0)
  (unit 1)
  (body_style 1)
  (exclude_from_sim no)
  (in_bom yes)
  (on_board yes)
  (in_pos_files yes)
  (dnp no)
  (property "Reference" "#PWR0106" (at 50.8 39.37 0) (hide yes) (show_name no) (do_not_autoplace no) (effects (font (size 1.27 1.27))))
  (property "Value" "+5V" (at 50.8 32.004 0) (show_name no) (do_not_autoplace no) (effects (font (size 1.27 1.27))))
  (property "Footprint" "" (at 50.8 35.56 0) (hide yes) (show_name no) (do_not_autoplace no) (effects (font (size 1.27 1.27))))
  (property "Datasheet" "" (at 50.8 35.56 0) (hide yes) (show_name no) (do_not_autoplace no) (effects (font (size 1.27 1.27))))
  (property "Description" "Power symbol creates a global label with name \"+5V\"" (at 50.8 35.56 0) (hide yes) (show_name no) (do_not_autoplace no) (effects (font (size 1.27 1.27))))
  (pin "1"))
 (sheet
  (at 17.78 45.72)
  (size 153.67 91.44)
  (exclude_from_sim no)
  (in_bom yes)
  (on_board yes)
  (dnp no)
  (fields_autoplaced yes)
  (stroke (width 0.1524) (type solid))
  (fill (color 0 0 0 0))
  (property "Sheetname" "Main Board" (at 17.0684 137.16 90) (show_name no) (do_not_autoplace no) (effects (font (size 1.27 1.27)) (justify left bottom)))
  (property "Sheetfile" "Main Board.kicad_sch" (at 172.0346 137.16 90) (show_name no) (do_not_autoplace no) (effects (font (size 1.27 1.27)) (justify left top)))
  (pin "Brake Sensor" input (at 41.91 45.72 90) (effects (font (size 1.27 1.27)) (justify right)))
  (pin "Over Current Fault" input (at 66.04 45.72 90) (effects (font (size 1.27 1.27)) (justify right)))
  (pin "~{BSPD Fault}" output (at 35.56 45.72 90) (effects (font (size 1.27 1.27)) (justify right)))
  (pin "Current Sensor Disconnected" input (at 62.23 45.72 90) (effects (font (size 1.27 1.27)) (justify right))))
 (sheet
  (at 190.5 41.91)
  (size 68.58 55.88)
  (exclude_from_sim no)
  (in_bom yes)
  (on_board yes)
  (dnp no)
  (fields_autoplaced yes)
  (stroke (width 0.1524) (type solid))
  (fill (color 0 0 0 0))
  (property "Sheetname" "Current Sensor Sub-Board" (at 190.5 41.1984 0) (show_name no) (do_not_autoplace no) (effects (font (size 1.27 1.27)) (justify left bottom)))
  (property "Sheetfile" "Current Sensor.kicad_sch" (at 190.5 98.3746 0) (show_name no) (do_not_autoplace no) (effects (font (size 1.27 1.27)) (justify left top)))
  (pin "CH1_CURRENT SENSOR" input (at 257.81 41.91 90) (effects (font (size 1.27 1.27)) (justify right)))
  (pin "POWER OVER FAUT" output (at 190.5 48.26 180) (effects (font (size 1.27 1.27)) (justify left)))
  (pin "Current Sensor Fault" output (at 190.5 52.07 180) (effects (font (size 1.27 1.27)) (justify left))))
 (sheet_instances
  (path ""
   (page "1")))
 (embedded_fonts no))
